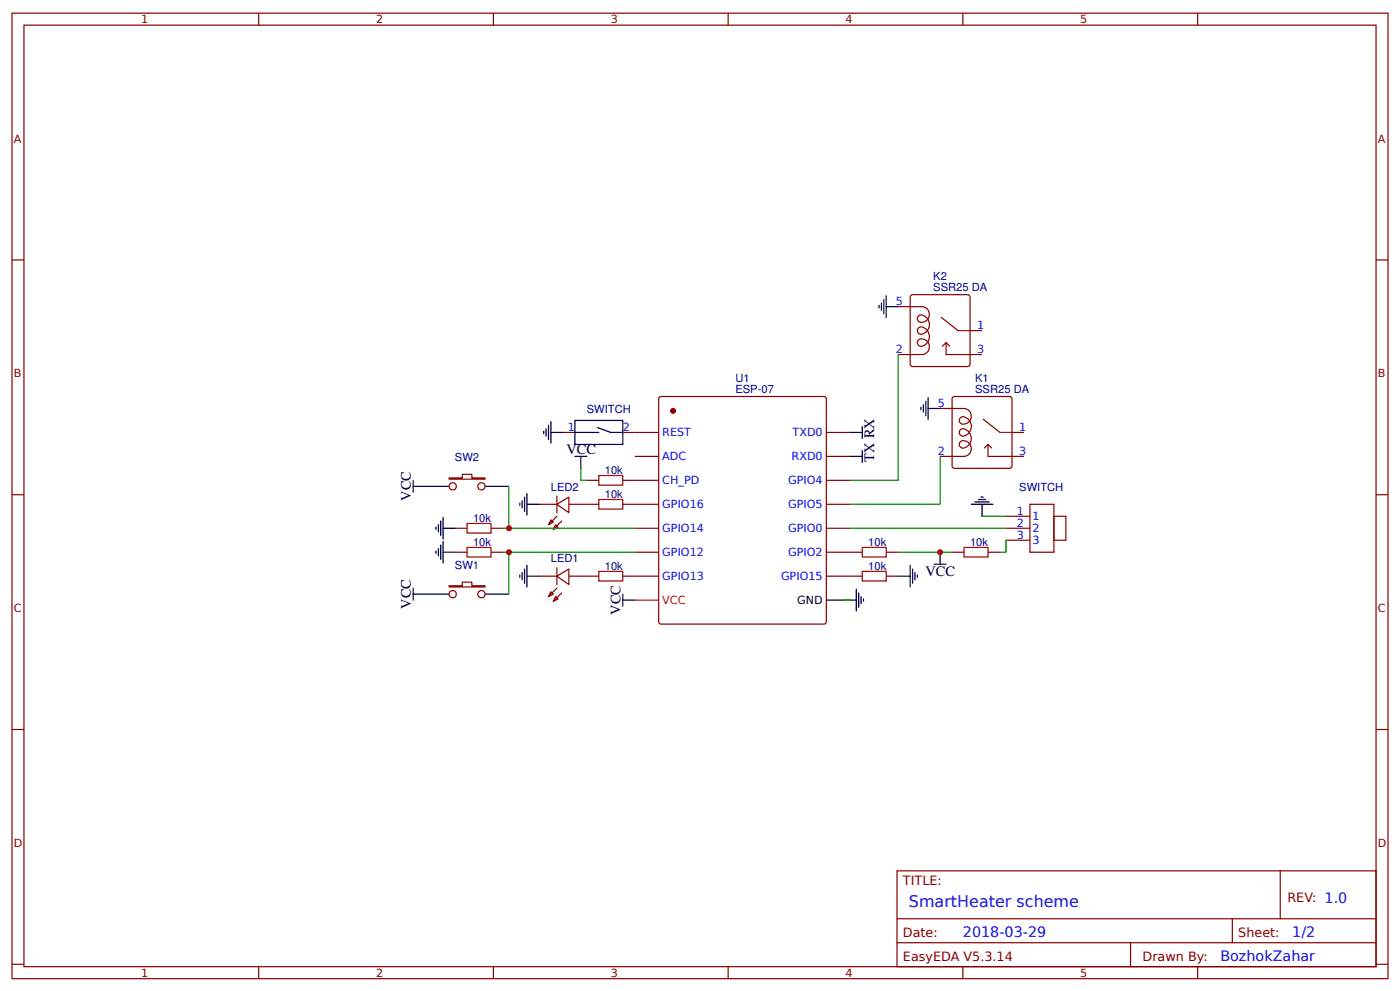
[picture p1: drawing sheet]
<svg xmlns="http://www.w3.org/2000/svg" width="309mm" height="219mm" viewBox="0 0 309 219" stroke-linecap="round" stroke-linejoin="round" font-family="sans-serif">
<g fill="none" stroke="#800" stroke-width=".26">
<path d="M2.6 2.9h304.1v213.3h-304.1zM5.3 5.6h298.7v207.9h-298.7zM57.1 2.9v2.7M109 2.9v2.7M160.9 2.9v2.7M212.7 2.9v2.7M264.6 2.9v2.7M2.6 57.4h2.7M304 57.4h2.7M198.4 67.7h5.3a1.71 1.71 0 0 1 1.6 2.1 1.71 1.71 0 0 1-2.3 1.2 .87 .87 0 0 1-.1-1.2 .87 .87 0 0 1 1.3 0 2.16 2.16 0 0 1 1.1 2.3 2.16 2.16 0 0 1-2 1.7 .86 .86 0 0 1-.5-1.2 .86 .86 0 0 1 1.4-.2 2.16 2.16 0 0 1 1.1 2.4 2.16 2.16 0 0 1-2 1.7 .83 .83 0 0 1-.6-1 .83 .83 0 0 1 1-.6 1.72 1.72 0 0 1 1.6 1.7 1.72 1.72 0 0 1-1.6 1.7h-5.3M201.2 65.3l.4-.2h12.2l.4 .2 .1 15.1-.2 .5-12.5 .1-.4-.3zM208 70.1l3.7 2.9"/>
<path d="M209 75.7v2.6h8M209 75.7l.8 .8M209 75.7l-.8 .8M214.3 73h2.7M124.4 95.5h2.6M137.6 95.5h7.9M145.6 87.8l.4-.2h36l.5 .2 .1 49.5-.3 .5h-36.3l-.4-.2zM182.6 95.5h5.3M207.7 90.2h5.3a1.71 1.71 0 0 1 1.5 2.1 1.71 1.71 0 0 1-2.2 1.2 .87 .87 0 0 1-.1-1.2 .87 .87 0 0 1 1.2 0 2.16 2.16 0 0 1 1.2 2.3 2.16 2.16 0 0 1-2 1.7 .86 .86 0 0 1-.5-1.2 .86 .86 0 0 1 1.3-.2 2.16 2.16 0 0 1 1.1 2.4 2.16 2.16 0 0 1-1.9 1.7 .83 .83 0 0 1-.7-1 .83 .83 0 0 1 1.1-.6 1.72 1.72 0 0 1 1.6 1.7 1.72 1.72 0 0 1-1.6 1.7h-5.3M210.4 87.8l.5-.2h12.1l.5 .2 .1 15.1-.3 .5-12.4 .1-.5-.3zM217.2 92.6l3.7 2.9M218.3 98.2v2.6h7.9"/>
<path d="M218.3 98.2l.8 .8M218.3 98.2l-.8 .8M223.6 95.5h2.6M2.6 109.3h2.7M99.2 105.6h2.9v-.8h2.1v.8h3v.2h-8zM100.5 116.7h2.7M108.5 116.7h2.6M119.1 111.4h3.9M121.7 114.8l.5 .6-1 .5zM122.8 115.9l.5 .5-1.1 .5zM123 111.4l2.7-1.6v3.4zM123 109.5v3.7"/>
<path d="M123 114l-1.8 1.9M124.1 115.1l-1.9 1.8M125.7 111.4h6.6M129.6 106.1h2.7M137.6 106.1h7.9M137.6 111.4h7.9M140.2 100.8h5.3M140.2 116.7h5.3M182.6 100.8h5.3M182.6 106.1h5.3M182.6 111.4h5.3M182.6 116.7h5.3"/>
<path d="M222.2 116.7h5.3M222.2 114h5.3M222.2 119.3h5.3M227.5 111.4h5.3v10.6h-5.3zM232.8 114h2.7v5.3h-2.7zM304 109.3h2.7M99.2 129.4h2.9v-.8h2.1v.8h3v.2h-8zM100.5 122h2.7M108.5 122h2.6M119.1 127.3h3.9M121.7 130.7l.5 .5-1 .6zM122.8 131.8l.5 .5-1.1 .5z"/>
<path d="M123 127.3l2.7-1.6v3.4zM123 129.9l-1.8 1.9M123 125.4v3.7M124.1 131l-1.9 1.8M125.7 127.3h6.6M137.6 127.3h7.9M140.2 122h5.3M182.6 127.3h7.9M182.6 122h7.9M195.8 127.3h2.6M195.8 122h2.6M210.3 122h2.7"/>
<path d="M218.3 122h2.6M2.6 161.1h2.7M304 161.1h2.7M198.2 192.4h105.8v21.1h-105.8zM282.8 192.4v10.5M2.6 213h2.7M57.1 213.5v2.7M109 213.5v2.7M160.9 213.5v2.7M198.2 202.9h105.8M198.2 208.2h105.8M212.7 213.5v2.7"/>
<path d="M249.8 208.2v5.3M264.6 213.5v2.7M272.3 202.9v5.3M304 213h2.7"/>
<circle cx="100" cy="107.4" r=".8"/>
<circle cx="106.4" cy="107.4" r=".8"/>
<circle cx="100" cy="131.2" r=".8"/>
<circle cx="106.4" cy="131.2" r=".8"/>
</g>
<g fill="none" stroke="#000" stroke-width=".26">
<path d="M194.2 67.5v.5M194.7 66.9v1.6M195.3 66.1v3.2M195.8 67.7h2.6M195.8 65.4v4.7M120.1 95.2v.6M120.6 94.7v1.6M121.2 93.9v3.2M121.7 95.5h2.7M121.7 93.1v4.8M127 92.9h10.6v5.3h-10.6zM127 95.5h5.3"/>
<path d="M132 94.5l2.9 1h2.7M187.9 95.5h2.6M190.5 94.2v2.6M190.5 99.5v2.6M203.5 90v.5M204 89.4v1.6M204.5 88.6v3.2M205.1 90.2h2.6M205.1 87.8v4.8M91.3 107.4h7.9M91.3 106.1v2.6M96.3 116.4v.5"/>
<path d="M96.8 115.9v1.6M97.4 115.1v3.2M97.9 116.7h2.6M97.9 114.3v4.8M97.9 119.6v4.8M107.2 107.4h5.2M114.8 111.1v.6M115.4 110.6v1.6M115.9 109.8v3.2M116.4 111.4h2.7M116.4 109v4.8M127 100.8h2.6"/>
<path d="M128.3 100.8v2.7M187.9 100.8h2.6M214.6 111.4h4.7M215.4 110.9h3.1M216.2 110.3h1.6M216.7 109.8h.5M217 111.4v2.6M91.3 131.2h7.9M91.3 129.9v2.7M96.3 121.7v.5M96.8 121.2v1.6M97.4 120.4v3.2"/>
<path d="M97.9 122h2.6M107.2 131.2h5.2M114.8 127v.5M115.4 126.5v1.6M115.9 125.7v3.2M116.4 127.3h2.7M116.4 124.9v4.7M137.6 132.6h2.6M137.6 131.2v2.7M182.6 132.6h6.6M189.2 130.2v4.7M189.7 131v3.1"/>
<path d="M190.2 131.8v1.5M190.8 132.3v.5M198.4 127.3h2.7M201.1 124.9v4.7M201.6 125.7v3.2M202.1 126.5v1.6M202.7 127v.5M206.4 124.6h2.6M207.7 122v2.6"/>
</g>
<path d="M103.2 115.6h5.3v2.1h-5.3zM132.3 110.3h5.3v2.1h-5.3zM132.3 105h5.3v2.2h-5.3zM103.2 120.9h5.3v2.1h-5.3zM132.3 126.2h5.3v2.1h-5.3zM190.5 126.2h5.3v2.1h-5.3zM190.5 120.9h5.3v2.1h-5.3zM213 120.9h5.3v2.1h-5.3z" fill="none" stroke="#a00000" stroke-width=".26"/>
<path d="M140.2 132.6h5.3" fill="none" stroke="#f00" stroke-width=".26"/>
<circle cx="148.7" cy="90.8" r=".53" fill="#800" stroke="#800" stroke-width=".26"/>
<path d="M198.4 78.3v27.8h-10.5M111.1 116.7h29.1M112.4 107.4v9.3M128.3 103.5v2.6h1.3M187.9 116.7h34.3M207.7 100.8v10.6h-19.8M217 114h5.2M222.2 119.3v2.7h-1.3M111.1 122h29.1M112.4 122v9.2M186.5 132.6h1.4M198.4 122h11.9" fill="none" stroke="#080" stroke-width=".26"/>
<path d="M211.7 73h2.6M220.9 95.5h2.7" fill="none" stroke="#8d2323" stroke-width=".26"/>
<g fill="#c00">
<circle cx="112.4" cy="122" r=".66"/>
<circle cx="207.7" cy="122" r=".66"/>
<circle cx="112.4" cy="116.7" r=".66"/>
</g>
<text font-size="3.5" fill="#00f" x="200.8" y="200.3">SmartHeater scheme</text>
<g font-size="3.2">
<text x="125.1" y="100.3">VCC</text>
<text x="193.1" y="102" transform="rotate(-90 193.1 102)">TX RX</text>
<text x="90.8" y="110.6" transform="rotate(-90 90.8 110.6)">VCC</text>
<text x="204.5" y="127.3">VCC</text>
<text x="90.8" y="134.4" transform="rotate(-90 90.8 134.4)">VCC</text>
<text x="137.1" y="135.7" transform="rotate(-90 137.1 135.7)">VCC</text>
</g>
<g font-size="3.2" fill="#00f">
<text x="212.7" y="206.9">2018-03-29</text>
<text x="285.5" y="206.9">1/2</text>
<text x="269.6" y="212.2">BozhokZahar</text>
</g>
<g font-size="2.8" fill="#800">
<text x="199.5" y="195.5">TITLE:</text>
<text x="284.4" y="199.2">REV: 1.0</text>
<text x="199.5" y="206.9">Date:</text>
<text x="273.6" y="206.9">Sheet:</text>
<text x="199.5" y="212.2">EasyEDA V5.3.14</text>
<text x="252.4" y="212.2">Drawn By:</text>
</g>
<g font-size="2.5" fill="#800">
<text x="31.2" y="5.2">1</text>
<text x="83.1" y="5.2">2</text>
<text x="134.9" y="5.2">3</text>
<text x="186.8" y="5.2">4</text>
<text x="238.7" y="5.2">5</text>
<text x="3" y="31.5">A</text>
<text x="304.4" y="31.5">A</text>
<text x="3" y="83.3">B</text>
<text x="304.4" y="83.3">B</text>
<text x="3" y="135.2">C</text>
<text x="304.4" y="135.2">C</text>
<text x="3" y="187.1">D</text>
<text x="304.4" y="187.1">D</text>
<text x="31.2" y="215.8">1</text>
<text x="83.1" y="215.8">2</text>
<text x="134.9" y="215.8">3</text>
<text x="186.8" y="215.8">4</text>
<text x="238.7" y="215.8">5</text>
</g>
<g font-size="2.5" fill="#000080">
<text x="206.2" y="64.3">SSR25 DA</text>
<text x="206.2" y="61.9">K2</text>
<text x="162.5" y="86.8">ESP-07</text>
<text x="162.5" y="84.4">U1</text>
<text x="215.4" y="86.8">SSR25 DA</text>
<text x="215.4" y="84.4">K1</text>
<text x="129.6" y="91.1">SWITCH</text>
<text x="100.5" y="101.9">SW2</text>
<text x="133.6" y="104.6">10k</text>
<text x="121.7" y="108.3">LED2</text>
<text x="133.6" y="109.9">10k</text>
<text x="225.2" y="108.5">SWITCH</text>
<text x="104.5" y="115.2">10k</text>
<text x="100.5" y="125.7">SW1</text>
<text x="104.5" y="120.5">10k</text>
<text x="121.7" y="124.2">LED1</text>
<text x="133.6" y="125.8">10k</text>
<text x="191.8" y="125.8">10k</text>
<text x="191.8" y="120.5">10k</text>
<text x="214.3" y="120.5">10k</text>
</g>
<g font-size="2.5" fill="#00f">
<text x="197.9" y="67.5">5</text>
<text x="215.9" y="72.8">1</text>
<text x="197.9" y="78.1">2</text>
<text x="215.9" y="78.1">3</text>
<text x="207.2" y="90">5</text>
<text x="125.4" y="95.2">1</text>
<text x="137.6" y="95.2">2</text>
<text x="225.2" y="95.2">1</text>
<text x="146.3" y="96.3">REST</text>
<text x="146.3" y="101.6">ADC</text>
<text x="174.9" y="101.6">RXD0</text>
<text x="175.1" y="96.3">TXD0</text>
<text x="207.2" y="100.5">2</text>
<text x="225.2" y="100.5">3</text>
<text x="146.3" y="106.9">CH_PD</text>
<text x="174.1" y="106.9">GPIO4</text>
<text x="146.3" y="112.2">GPIO16</text>
<text x="174.1" y="112.2">GPIO5</text>
<text x="224.6" y="113.8">1</text>
<text x="146.3" y="117.5">GPIO14</text>
<text x="174.1" y="117.5">GPIO0</text>
<text x="224.6" y="116.4">2</text>
<text x="224.6" y="119.1">3</text>
<text x="228.1" y="114.8">1</text>
<text x="228.1" y="117.5">2</text>
<text x="146.3" y="122.8">GPIO12</text>
<text x="174.1" y="122.8">GPIO2</text>
<text x="228.1" y="120.1">3</text>
<text x="146.3" y="128.1">GPIO13</text>
<text x="172.5" y="128.1">GPIO15</text>
</g>
<text font-size="2.5" fill="#f00" x="146.3" y="133.3">VCC</text>
<text font-size="2.5" x="176.1" y="133.3">GND</text>
</svg>
